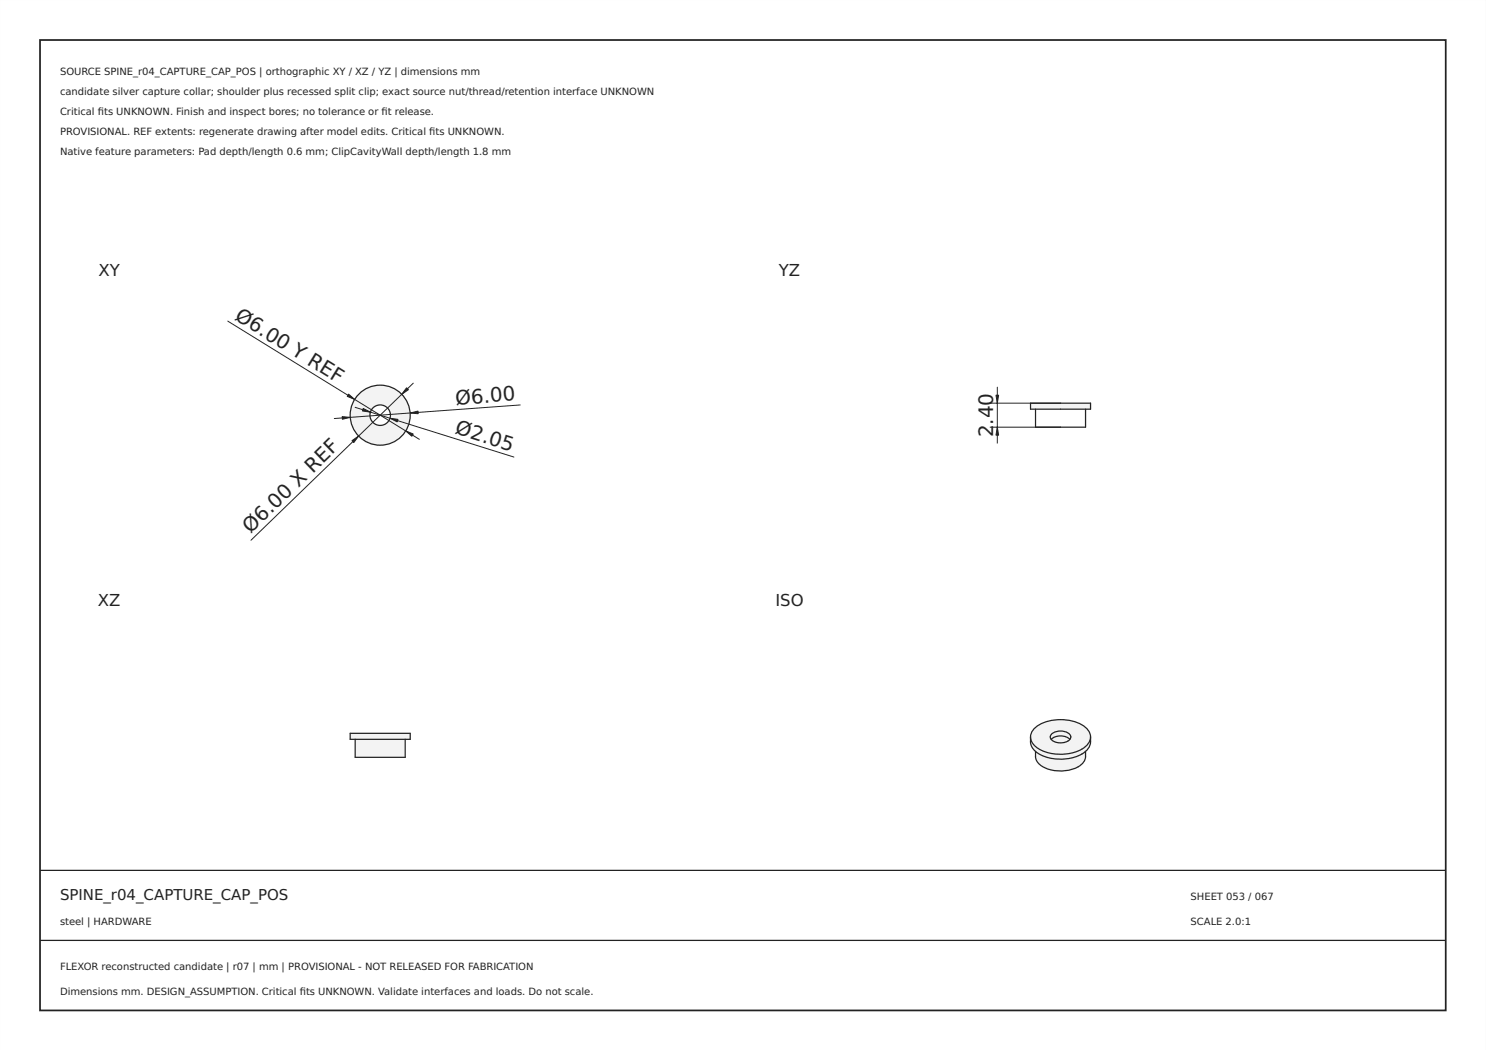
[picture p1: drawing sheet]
<svg xmlns="http://www.w3.org/2000/svg" width="297mm" height="210mm" viewBox="0 0 297 210" stroke-linecap="round" stroke-linejoin="round" font-family="sans-serif">
<path d="M0 0h297v210h-297zM0 0v210h297v-210z" fill="#000"/>
<path d="M8 8h281v194h-281z" fill="none" stroke="#222" stroke-width=".35"/>
<path d="M8 174h281zM8 188h281z" fill="#000" stroke="#222" stroke-width=".25"/>
<path d="M70 83a6 6 0 0 1 12 0 6 6 0 0 1-12 0zM73.9 83a2.05 2.05 0 0 1 4.1 0 2.05 2.05 0 0 1-4.1 0z" fill-rule="evenodd" fill="#f1f3f5"/>
<g fill="none" stroke="#212529" stroke-width=".25">
<circle cx="76" cy="83" r="6"/>
<circle cx="76" cy="83" r="2.05"/>
</g>
<path d="M45.5 64.2l38.3 23.6M82.6 76.6l-32.4 31.4M71 81.4l31.7 10M104 81l-37.2 2.7" fill="none" stroke="#212529" stroke-width=".2"/>
<g fill="#212529" stroke="#212529" stroke-width=".2">
<path d="M70.4 88.1l1.3-.9-1 1.3z"/>
<path d="M81.3 77.5l.3 .4-1.3 .9z"/>
<path d="M69.7 78.8l1.2 1-1.5-.6z"/>
<path d="M81.1 86.1l1.5 .7-.3 .4z"/>
<path d="M82 82.6l1.6-.4v.5z"/>
<path d="M68.4 83.3l1.6 .1-1.6 .4z"/>
<path d="M78 83.6l1.6 .2-.2 .5z"/>
<path d="M72.6 81.7l1.4 .7-1.6-.2z"/>
</g>
<g fill="#f1f3f5">
<path d="M70 146.6h12v1.2h-12z" fill-rule="evenodd"/>
<path d="M71 147.8h10v3.6h-10z" fill-rule="evenodd"/>
</g>
<path d="M70 146.6h12v1.2h-12zM71 147.8v3.6h10v-3.6" fill="none" stroke="#212529" stroke-width=".25"/>
<path d="M206 80.6h12v1.2h-12z" fill-rule="evenodd" fill="#f1f3f5"/>
<path d="M206 80.6h12v1.2h-12zM207 81.8v3.6h10v-3.6" fill="none" stroke="#212529" stroke-width=".25"/>
<path d="M199.4 77.4v11.2M197.9 80.6h14.1M197.9 85.4h14.1" fill="none" stroke="#212529" stroke-width=".2"/>
<g fill="#212529" stroke="#212529" stroke-width=".2">
<path d="M199.1 79h.5l-.2 1.6z"/>
<path d="M199.4 85.4l.2 1.6h-.5z"/>
</g>
<g fill="#f1f3f5">
<path d="M207 150.2a8.8 8.8 0 0 0 10 0 3.1 3.1 0 0 1-2.7 3.6 7.3 7.3 0 0 1-6.7-1.2 2.61 2.61 0 0 1-.6-2.4z" fill-rule="evenodd"/>
<path d="M206 147.3a3.5 3.5 0 0 0 2.9 3 8.9 8.9 0 0 0 8.3-1.2 2.46 2.46 0 0 0 .8-1.8 3.6 3.6 0 0 1-3 4 9 9 0 0 1-8-1.1l-.4-.3a2.87 2.87 0 0 1-.6-2.6z" fill-rule="evenodd"/>
<path d="M206.8 145.6a8.7 8.7 0 0 1 10.4 0 2.37 2.37 0 0 1-.4 3.8 8.9 8.9 0 0 1-9.8-.2 2.33 2.33 0 0 1-.2-3.6zM210.2 146.7a.9 .9 0 0 0-.2 1 .9 .9 0 0 0 .7 .6 2.44 2.44 0 0 0 3.3-.8 1.35 1.35 0 0 0-1.5-1.3 2.93 2.93 0 0 0-2.3 .5z" fill-rule="evenodd"/>
<path d="M210.1 147.8a2.86 2.86 0 0 1 3.8 0 2.84 2.84 0 0 1-3.8 0z" fill-rule="evenodd"/>
<path d="M210.2 146.7a2.8 2.8 0 0 1 3.8 .3v.5l-.1 .3a2.86 2.86 0 0 0-3.8 0l-.1-.1a.75 .75 0 0 1 .2-1z" fill-rule="evenodd"/>
</g>
<path d="M206 147.3a3.5 3.5 0 0 0 2.9 4 8.9 8.9 0 0 0 8.3-1.3 2.88 2.88 0 0 0 .8-2.7M206 147.3a3.5 3.5 0 0 0 2.9 3 8.9 8.9 0 0 0 8.3-1.2 2.46 2.46 0 0 0 .8-1.8M206 147.3a3.7 3.7 0 0 1 3-3 8.9 8.9 0 0 1 8.2 1.3l.7 1.1 .1 .6M207 150.2a2.9 2.9 0 0 0 2.3 3.5 7.3 7.3 0 0 0 7.1-1.1 2.64 2.64 0 0 0 .6-2.4M210.1 147.8a2.86 2.86 0 0 1 3.8 0M210.2 146.7a2.8 2.8 0 0 1 3.8 .3 1.19 1.19 0 0 1-1.4 1.5 2.12 2.12 0 0 1-2.7-1.2z" fill="none" stroke="#212529" stroke-width=".25"/>
<g font-size="4" fill="#212529">
<text x="46.7" y="63.8" transform="rotate(32 46.7 63.8)">Ø6.00 Y REF</text>
<text x="91.1" y="80.9" transform="rotate(-4 91.1 80.9)">Ø6.00</text>
<text x="90.8" y="86.6" transform="rotate(17 90.8 86.6)">Ø2.05</text>
<text x="198.5" y="87.4" transform="rotate(-90 198.5 87.4)">2</text>
<text x="198.5" y="84.9" transform="rotate(-90 198.5 84.9)">.40</text>
<text x="50.1" y="106.8" transform="rotate(-44 50.1 106.8)">Ø6.00 X REF</text>
</g>
<g font-size="3.3" fill="#212529">
<text x="19.7" y="55.1">XY</text>
<text x="155.7" y="55.1">YZ</text>
<text x="19.6" y="121.1">XZ</text>
<text x="155" y="121.1">ISO</text>
</g>
<text font-size="3" fill="#222" x="12" y="180">SPINE_r04_CAPTURE_CAP_POS</text>
<g font-size="2" fill="#222">
<text x="12" y="15">SOURCE SPINE_r04_CAPTURE_CAP_POS | orthographic XY / XZ / YZ | dimensions mm</text>
<text x="12" y="19">candidate silver capture collar; shoulder plus recessed split clip; exact source nut/thread/retention interface UNKNOWN</text>
<text x="12" y="23">Critical fts UNKNOWN. Finish and inspect bores; no tolerance or ft release.</text>
<text x="19.6" y="23">i</text>
<text x="76.3" y="23">i</text>
<text x="12" y="27">PROVISIONAL. REF extents: regenerate drawing after model edits. Critical fts UNKNOWN.</text>
<text x="85.8" y="27">i</text>
<text x="12" y="31">Native feature parameters: Pad depth/length 0.6 mm; ClipCavityWall depth/length 1.8 mm</text>
<text x="238" y="180">SHEET 053 / 067</text>
<text x="12" y="185">steel | HARDWARE</text>
<text x="238" y="185">SCALE 2.0:1</text>
<text x="12" y="194">FLEXOR reconstructed candidate | r07 | mm | PROVISIONAL - NOT RELEASED FOR FABRICATION</text>
<text x="12" y="199">Dimensions mm. DESIGN_ASSUMPTION. Critical fts UNKNOWN. Validate interfaces and loads. Do not scale.</text>
<text x="59.9" y="199">i</text>
</g>
</svg>
